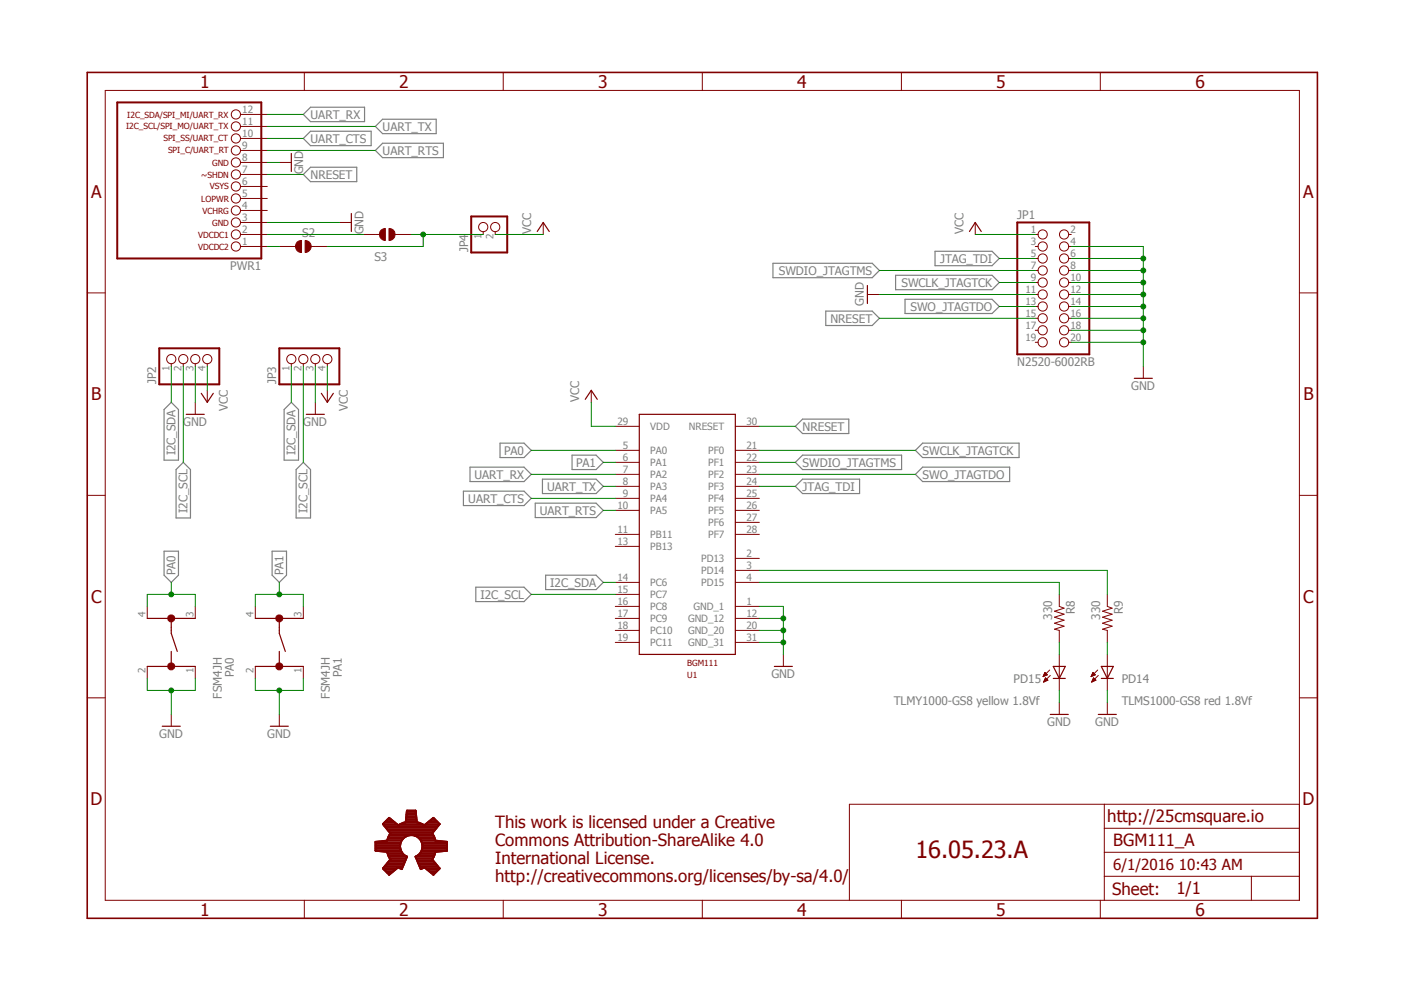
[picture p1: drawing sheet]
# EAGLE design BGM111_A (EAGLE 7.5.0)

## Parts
JP1  N2520-6002RB  PINHD-2X10  [2X10]
JP2  PINHD-1X4  [1X04]
JP3  PINHD-1X4  [1X04]
JP4  PINHD-1X2  [1X02]
PA0  FSM4JH  [FSM4JH]
PA1  FSM4JH  [FSM4JH]
PD14  TLMS1000-GS8 red 1.8Vf  LEDSML0603  [SML0603]
PD15  TLMY1000-GS8 yellow 1.8Vf  LEDSML0603  [SML0603]
PWR1  LIWE_12_PIN_PWR  [LIWE_12_PIN]
R8  330  R-US_R0603  [R0603]
R9  330  R-US_R0603  [R0603]
S2  SOLDERJUMPERNC2  [SJ_2S-NOTRACE]
S3  SOLDERJUMPERNC2  [SJ_2S-NOTRACE]
U1  BGM111  [BGM111]
U$1  OSHW_LOGO  [OSHW]

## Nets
GND: JP1.4 JP1.6 JP1.8 JP1.10 JP1.11 JP1.12 JP1.14 JP1.16 JP1.18 JP1.20 JP2.3 JP3.3 PA0.1 PA0.2 PA1.1 PA1.2 PD14.C PD15.C PWR1.3 PWR1.8 U1.1(GND_1) U1.12(GND_12) U1.20(GND_20) U1.31(GND_31)
I2C_SCL: JP2.2 JP3.2 U1.15(PC7)
I2C_SDA: JP2.1 JP3.1 U1.14(PC6)
JTAG_TDI: JP1.5 U1.24(PF3)
N$1: PWR1.1 S2.1
N$2: PWR1.2 S3.1
N$3: JP4.1 S2.2 S3.2
N$4: PD14.A R9.2
N$5: PD15.A R8.2
NRESET: JP1.15 PWR1.7 U1.30(NRESET)
PA0: PA0.3 PA0.4 U1.5(PA0)
PA1: PA1.3 PA1.4 U1.6(PA1)
PF5: R9.1 U1.3(PD14)
PF6: R8.1 U1.4(PD15)
SWCLK_JTAGTCK: JP1.9 U1.21(PF0)
SWDIO_JTAGTMS: JP1.7 U1.22(PF1)
SWO_JTAGTDO: JP1.13 U1.23(PF2)
UART_CTS: PWR1.10 U1.9(PA4)
UART_RTS: PWR1.9 U1.10(PA5)
UART_RX: PWR1.12 U1.7(PA2)
UART_TX: PWR1.11 U1.8(PA3)
VCC: JP1.1 JP2.4 JP3.4 JP4.2 U1.29(VDD)
Unconnected: JP1.2 JP1.3 JP1.17 JP1.19 PWR1.4 PWR1.5 PWR1.6 U1.2(PD13) U1.11(PB11) U1.13(PB13) U1.16(PC8) U1.17(PC9) U1.18(PC10) U1.19(PC11) U1.25(PF4) U1.26(PF5) U1.27(PF6) U1.28(PF7)

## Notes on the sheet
- http://25cmsquare.io
- 16.05.23.A
- This work is licensed under a Creative
  Commons Attribution-ShareAlike 4.0
  International License.
  http://creativecommons.org/licenses/by-sa/4.0/

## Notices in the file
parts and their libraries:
SparkFun-Passives: Licensing: Creative Commons ShareAlike 4.0 International - https://creativecommons.org/licenses/by-sa/4.0
